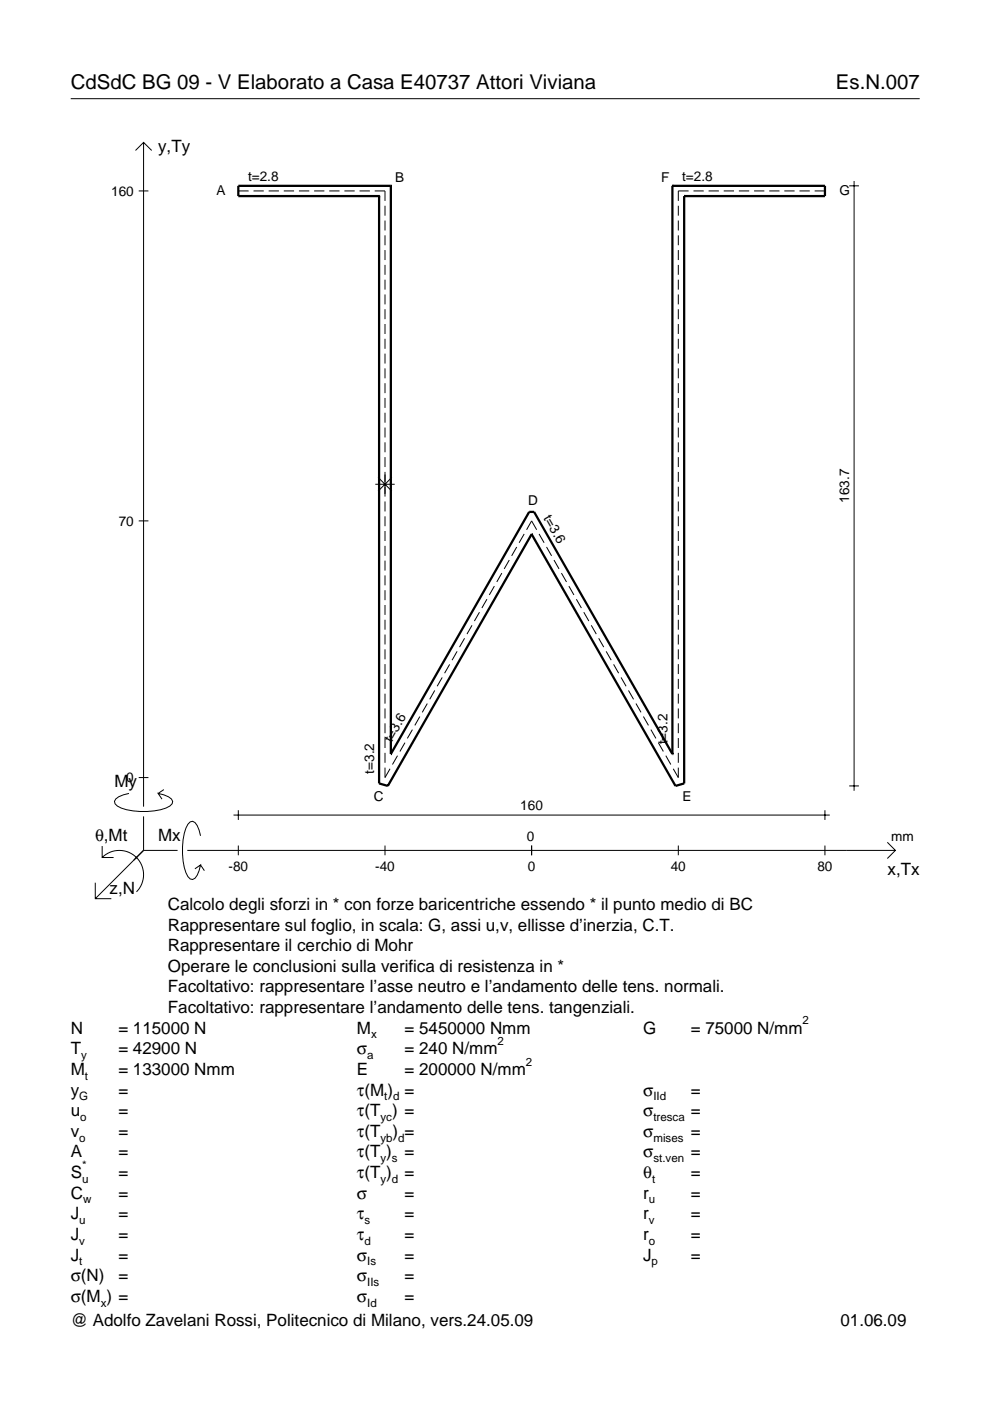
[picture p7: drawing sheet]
<svg xmlns="http://www.w3.org/2000/svg" width="210mm" height="297mm" viewBox="0 0 210 297" stroke-linecap="round" stroke-linejoin="round" font-family="sans-serif">
<g fill="none" stroke="#000" stroke-width=".21">
<path d="M15 20.9h180M28.7 31.9l1.7-1.7 1.8 1.7M30.4 30.2v140.8M180.1 39.4h2M181.1 38.4v129.3M29.4 40.5h2.1M50.5 40.5h2.2M53.7 40.5h2.2M57 40.5h2.1M60.2 40.5h2.1M63.4 40.5h2.2M66.6 40.5h2.2"/>
<path d="M69.8 40.5h2.2M73 40.5h2.2M76.2 40.5h2.2M79.4 40.5h2.2v2.1M81.6 43.6v2.1M81.6 46.8v2.1M81.6 49.9v2.1M81.6 53v2.1M81.6 56.2v2.1M81.6 59.3v2.1M143.8 43.6v2.1M143.8 46.8v2.1"/>
<path d="M143.8 49.9v2.1M143.8 53v2.1M143.8 56.2v2.1M143.8 59.3v2.1M146 40.5h-2.2v2.1M147 40.5h2.2M150.2 40.5h2.2M153.4 40.5h2.2M156.7 40.5h2.1M159.9 40.5h2.2M163.1 40.5h2.2M166.3 40.5h2.2"/>
<path d="M169.5 40.5h2.2M172.7 40.5h2.2M81.6 62.4v2.1M81.6 65.6v2.1M81.6 68.7v2.1M81.6 71.8v2.1M81.6 75v2.1M81.6 78.1v2.1M143.8 62.4v2.1M143.8 65.6v2.1M143.8 68.7v2.1M143.8 71.8v2.1"/>
<path d="M143.8 75v2.1M143.8 78.1v2.1M81.6 81.2v2.2M81.6 84.4v2.1M81.6 87.5v2.1M81.6 90.6v2.2M81.6 93.8v2.1M81.6 96.9v2.1M143.8 81.2v2.2M143.8 84.4v2.1M143.8 87.5v2.1M143.8 90.6v2.2"/>
<path d="M143.8 93.8v2.1M143.8 96.9v2.1M29.4 110.4h2.1M79.6 102.7h4.1M80.2 101.2l2.9 2.9M81.6 100.1v5.2M81.6 106.3v2.1M81.6 109.5v2.1M81.6 112.6v2.1M81.6 115.7v2.1M81.6 118.9v2.1M83.1 101.2l-2.9 2.9"/>
<path d="M108 118.7l-1.1 1.9M109.6 116l-1.1 1.9M111.1 113.2l-1 1.9M111.6 112.3l1.1-1.9 1.1 1.9M114.3 113.2l1.1 1.9M115.9 116l1 1.9M117.5 118.7l1 1.9M143.8 100.1v2.1M143.8 103.2v2.1M143.8 106.3v2.1M143.8 109.5v2.1M143.8 112.6v2.1"/>
<path d="M143.8 115.7v2.1M143.8 118.9v2.1M81.6 122v2.1M81.6 125.1v2.1M81.6 128.3v2.1M81.6 131.4v2.1M81.6 134.5v2.1M81.6 137.7v2.1M96.9 138.1l-1.1 1.9M98.5 135.3l-1.1 1.9M100.1 132.6l-1.1 1.8M101.7 129.8l-1.1 1.9"/>
<path d="M103.2 127l-1 1.9M104.8 124.3l-1.1 1.8M106.4 121.5l-1.1 1.9M119 121.5l1.1 1.9M120.6 124.3l1.1 1.8M122.2 127l1.1 1.9M123.8 129.8l1 1.9M125.4 132.6l1 1.8M126.9 135.3l1.1 1.9M128.5 138.1l1.1 1.9M143.8 122v2.1M143.8 125.1v2.1"/>
<path d="M143.8 128.3v2.1M143.8 131.4v2.1M143.8 134.5v2.1M143.8 137.7v2.1M81.6 140.8v2.1M81.6 143.9v2.2M81.6 147.1v2.1M81.6 150.2v2.1M81.6 153.4v2.1M81.6 156.5v2.1M81.6 159.6v2.1M85.9 157.5l-1.1 1.8"/>
<path d="M87.4 154.7l-1 1.9M89 151.9l-1.1 1.9M90.6 149.2l-1.1 1.8M92.2 146.4l-1.1 1.9M93.8 143.6l-1.1 1.9M95.3 140.9l-1 1.8M130.1 140.9l1.1 1.8M131.7 143.6l1 1.9M133.3 146.4l1 1.9M134.8 149.2l1.1 1.8M136.4 151.9l1.1 1.9M138 154.7l1.1 1.9"/>
<path d="M139.6 157.5l1 1.8M143.8 140.8v2.1M143.8 143.9v2.2M143.8 147.1v2.1M143.8 150.2v2.1M143.8 153.4v2.1M143.8 156.5v2.1M143.8 159.6v2.1M21.7 179.4v2.4h2.4M27.3 168.2a3.6 3.6 0 0 0-3 1.7l.1 .5a5.6 5.6 0 0 0 3.8 1.5 13.4 13.4 0 0 0 7.8-1l.5-.5 .1-.5a3.6 3.6 0 0 0-3.1-1.7l.8 1.2M29.4 164.9h2.1M30.4 173.1v7.2"/>
<path d="M34.7 167.4l-1.2 .8M42.5 177.2a3.6 3.6 0 0 0-1.7-3.1l-.5 .2a5.7 5.7 0 0 0-1.5 3.7 13.3 13.3 0 0 0 1 7.9l.5 .5 .5 .1a3.6 3.6 0 0 0 1.7-3.1l-1.2 .8M49.5 172.8h126.4M50.5 171.8v2M50.5 179.3v2M81.6 162.8v2.1l1.1-1.9M81.6 179.3v2M84.3 160.2l-1.1 1.9M112.7 179.3v2M141.2 160.2l1 1.9M143.8 162.8v2.1l-1.1-1.9M143.8 179.3v2"/>
<path d="M174.9 171.8v2M174.9 179.3v2M180.1 166.6h2M188.1 178.6l1.7 1.7-1.7 1.7M20.2 187.2v3.3h3.4M21.7 181.8a5.1 5.1 0 0 1 7.2 0 5.1 5.1 0 0 1 0 7.3M30.4 180.3l-10.2 10.2M30.4 180.3h7.2M39.7 180.3h150.1M42.5 183.4l.8 1.2"/>
</g>
<g fill="none" stroke="#000" stroke-width=".48">
<path d="M82.9 39.4h.1M82.9 39.4h-32.4v2.2h29.9M82.9 39.4v120.5M142.6 39.4h.1M142.6 39.4h32.3v2.2h-29.8M142.6 39.4v120.5M80.4 41.6h.1M80.4 41.6v124.5l1.8 .5 30.5-53.3M145.1 41.6h.1M145.1 41.6v124.5l-1.9 .5-30.5-53.3M112.7 113.3h.1M82.9 159.9h.1"/>
<path d="M82.9 159.9l29.3-51.4h1l29.4 51.4M142.6 159.9h.1"/>
</g>
<g font-size="4.3">
<text x="15" y="18.9">CdSdC BG 09 - V Elaborato a Casa E40737 Attori Viviana</text>
<text x="177.2" y="18.9">Es.N.007</text>
</g>
<g font-size="3.6">
<text x="33.5" y="32.3">y,Ty</text>
<text x="24.3" y="166.9">My</text>
<text x="20.1" y="178.2">θ,Mt</text>
<text x="33.5" y="178.2">Mx</text>
<text x="188.2" y="185.5">x,Tx</text>
<text x="23.2" y="189.6">z,N</text>
<text x="35.6" y="192.9">Calcolo degli sforzi in * con forze baricentriche essendo * il punto medio di BC</text>
<text x="35.6" y="197.3">Rappresentare sul foglio, in scala: G, assi u,v, ellisse d’inerzia, C.T.</text>
<text x="35.6" y="201.7">Rappresentare il cerchio di Mohr</text>
<text x="35.6" y="206">Operare le conclusioni sulla verifica di resistenza in *</text>
<text x="35.6" y="210.4">Facoltativo: rappresentare l’asse neutro e l’andamento delle tens. normali.</text>
<text x="35.6" y="214.8">Facoltativo: rappresentare l’andamento delle tens. tangenziali.</text>
<text x="15" y="219.2">N</text>
<text x="25.1" y="219.2">= 115000 N</text>
<text x="75.7" y="219.2">M</text>
<text x="85.8" y="219.2">= 5450000 Nmm</text>
<text x="136.4" y="219.2">G</text>
<text x="146.5" y="219.2">= 75000 N/mm</text>
<text x="15" y="223.5">T</text>
<text x="15" y="227.9">M</text>
<text x="25.1" y="223.5">= 42900 N</text>
<text x="25.1" y="227.9">= 133000 Nmm</text>
<text x="75.7" y="223.5">σ</text>
<text x="75.7" y="227.9">E</text>
<text x="85.8" y="223.5">= 240 N/mm</text>
<text x="85.8" y="227.9">= 200000 N/mm</text>
<text x="15" y="232.3">y</text>
<text x="25.1" y="232.3">=</text>
<text x="75.7" y="232.3">τ(M ) =</text>
<text x="136.4" y="232.3">σ</text>
<text x="146.5" y="232.3">=</text>
<text x="15" y="236.7">u</text>
<text x="25.1" y="236.7">=</text>
<text x="75.7" y="236.7">τ(T ) =</text>
<text x="136.4" y="236.7">σ</text>
<text x="146.5" y="236.7">=</text>
<text x="15" y="241">v</text>
<text x="15" y="245.4">A</text>
<text x="25.1" y="241">=</text>
<text x="25.1" y="245.4">=</text>
<text x="75.7" y="245.4">τ(T )</text>
<text x="75.7" y="241">τ(T</text>
<text x="83.3" y="241">) =</text>
<text x="85.8" y="245.4">=</text>
<text x="136.4" y="241">σ</text>
<text x="136.4" y="245.4">σ</text>
<text x="146.5" y="241">=</text>
<text x="146.5" y="245.4">=</text>
<text x="15" y="249.8">S</text>
<text x="25.1" y="249.8">=</text>
<text x="75.7" y="249.8">τ(T )</text>
<text x="85.8" y="249.8">=</text>
<text x="136.4" y="249.8">θ</text>
<text x="146.5" y="249.8">=</text>
<text x="15" y="254.2">C</text>
<text x="25.1" y="254.2">=</text>
<text x="75.7" y="254.2">σ</text>
<text x="85.8" y="254.2">=</text>
<text x="136.4" y="254.2">r</text>
<text x="146.5" y="254.2">=</text>
<text x="15" y="258.5">J</text>
<text x="15" y="262.9">J</text>
<text x="25.1" y="258.5">=</text>
<text x="25.1" y="262.9">=</text>
<text x="75.7" y="258.5">τ</text>
<text x="75.7" y="262.9">τ</text>
<text x="85.8" y="258.5">=</text>
<text x="85.8" y="262.9">=</text>
<text x="136.4" y="258.5">r</text>
<text x="136.4" y="262.9">r</text>
<text x="146.5" y="258.5">=</text>
<text x="146.5" y="262.9">=</text>
<text x="15" y="267.3">J</text>
<text x="25.1" y="267.3">=</text>
<text x="75.7" y="267.3">σ</text>
<text x="85.8" y="267.3">=</text>
<text x="136.4" y="267.3">J</text>
<text x="146.5" y="267.3">=</text>
<text x="15" y="271.7">σ(N)</text>
<text x="25.1" y="271.7">=</text>
<text x="75.7" y="271.7">σ</text>
<text x="85.8" y="271.7">=</text>
<text x="15" y="281.2">@ Adolfo Zavelani Rossi, Politecnico di Milano, vers.24.05.09</text>
<text x="15" y="276">σ(M ) =</text>
<text x="75.7" y="276">σ</text>
<text x="85.8" y="276">=</text>
<text x="178.2" y="281.2">01.06.09</text>
</g>
<g font-size="2.9">
<text x="23.6" y="41.5">160</text>
<text x="45.9" y="41.4">A</text>
<text x="52.6" y="38.4">t=2.8</text>
<text x="83.8" y="38.5">B</text>
<text x="140.2" y="38.5">F</text>
<text x="144.6" y="38.4">t=2.8</text>
<text x="178" y="41.4">G</text>
<text x="112" y="107">D</text>
<text x="180.1" y="106.6" transform="rotate(-90 180.1 106.6)">163.7</text>
<text x="25.2" y="111.4">70</text>
<text x="115.2" y="109.8" transform="rotate(60 115.2 109.8)">t=3.6</text>
<text x="83" y="157.6" transform="rotate(-60 83 157.6)">t=3.6</text>
<text x="141.5" y="157.8" transform="rotate(-90 141.5 157.8)">t=3.2</text>
<text x="26.8" y="165.9">0</text>
<text x="79.4" y="164" transform="rotate(-90 79.4 164)">t=3.2</text>
<text x="79.2" y="169.7">C</text>
<text x="110.3" y="171.8">160</text>
<text x="144.7" y="169.7">E</text>
<text x="111.7" y="178.2">0</text>
<text x="189" y="178.2">mm</text>
<text x="48.4" y="184.7">-80</text>
<text x="79.5" y="184.7">-40</text>
<text x="111.9" y="184.7">0</text>
<text x="142.2" y="184.7">40</text>
<text x="173.3" y="184.7">80</text>
</g>
<g font-size="2.4">
<text x="78.7" y="220.2">x</text>
<text x="105.5" y="221.5">2</text>
<text x="170.2" y="217.2">2</text>
<text x="17.2" y="224.5">y</text>
<text x="77.9" y="224.5">a</text>
<text x="111.5" y="225.9">2</text>
<text x="16.8" y="233.3">G</text>
<text x="18" y="228.9">t</text>
<text x="81.5" y="233.3">t d</text>
<text x="138.5" y="233.3">IId</text>
<text x="17" y="237.7">o</text>
<text x="80.7" y="237.7">yc</text>
<text x="138.5" y="237.7">tresca</text>
<text x="16.8" y="242">o</text>
<text x="80.7" y="242">yb d</text>
<text x="138.5" y="242">mises</text>
<text x="17.4" y="250.8">u</text>
<text x="17.4" y="247.8">*</text>
<text x="80.7" y="246.4">y s</text>
<text x="80.7" y="250.8">y d</text>
<text x="138.2" y="250.8">t</text>
<text x="138.5" y="246.4">st.ven</text>
<text x="17.6" y="255.2">w</text>
<text x="137.6" y="255.2">u</text>
<text x="16.8" y="259.5">u</text>
<text x="16.8" y="263.9">v</text>
<text x="77.3" y="259.5">s</text>
<text x="77.3" y="263.9">d</text>
<text x="137.6" y="259.5">v</text>
<text x="137.6" y="263.9">o</text>
<text x="16.8" y="268.3">t</text>
<text x="77.9" y="268.3">Is</text>
<text x="138.2" y="268.3">p</text>
<text x="77.9" y="272.7">IIs</text>
<text x="21.4" y="277">x</text>
<text x="77.9" y="277">Id</text>
</g>
</svg>
